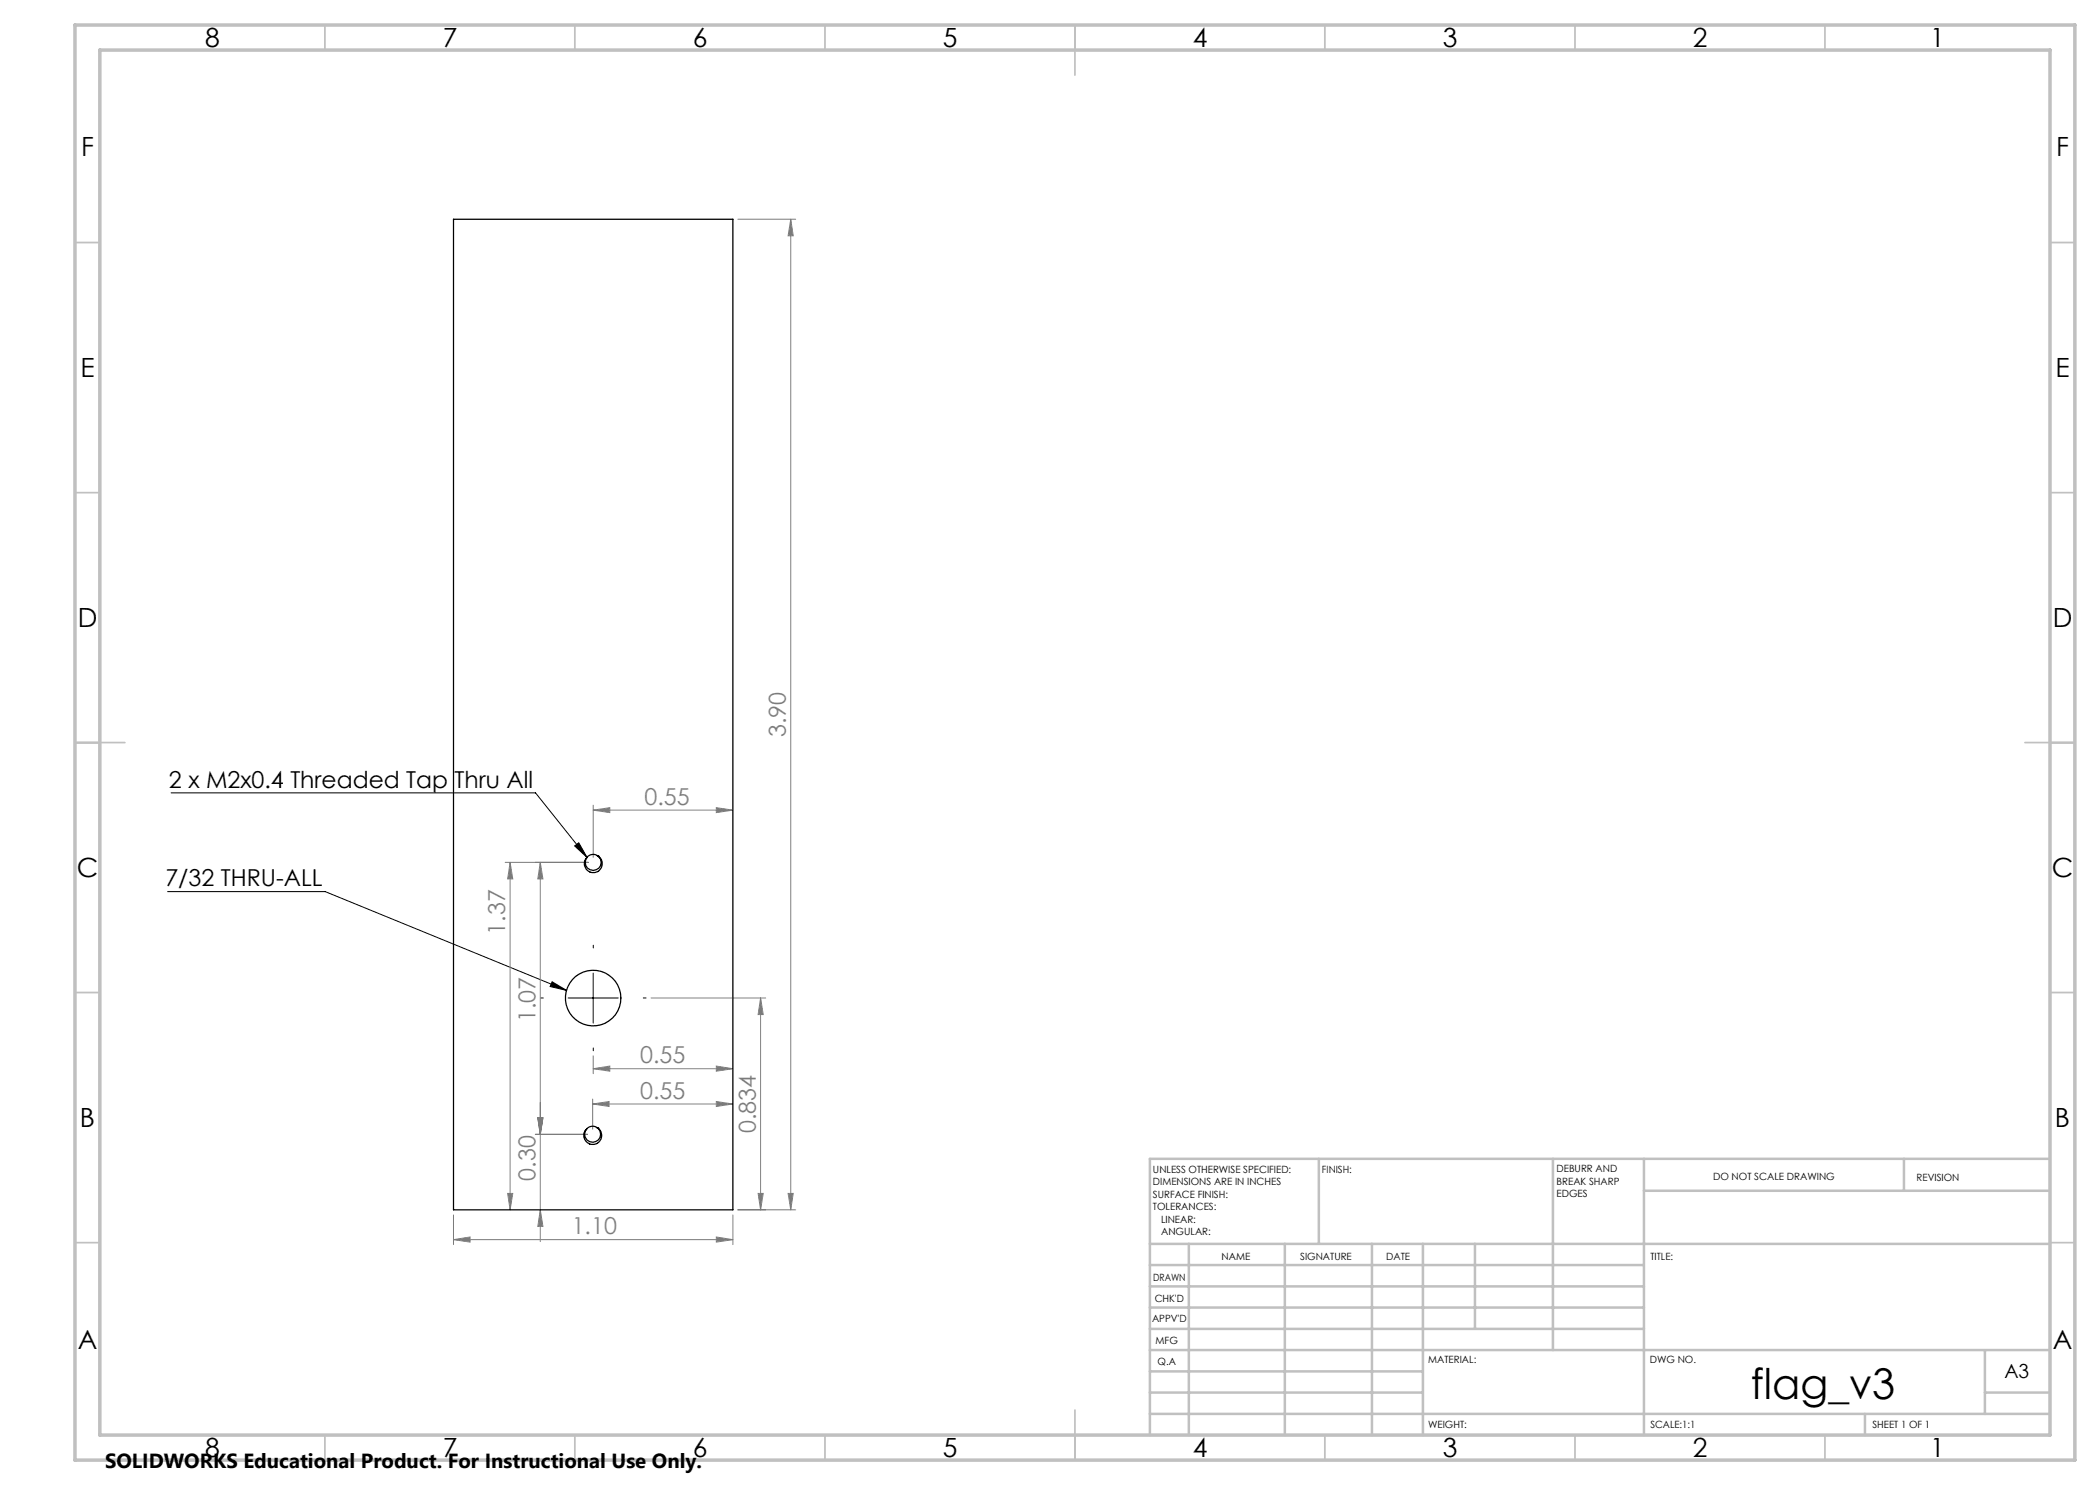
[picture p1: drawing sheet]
<svg xmlns="http://www.w3.org/2000/svg" width="420mm" height="297mm" viewBox="0 0 420 297" stroke-linecap="round" stroke-linejoin="round" font-family="sans-serif">
<path d="M34.2 158.6h72.9l10.3 12.9M33.5 178.3h31.6l48.2 19.8M114.9 169.2l.8-.6 1.7 2.9zM110.4 196.4l2.9 1.7-3.3-.8zM113.6 199.6h10M118.6 194.6v10" fill="none" stroke="#000" stroke-width=".2"/>
<g fill="none" stroke="#808080" stroke-width=".2">
<path d="M147.6 43.8h11.5M158.2 43.8l.4 3.4h-1zM158.2 43.8v198.2M101 172.5h16.7M102 172.5v69.5M102 172.5l.6 3.3h-1.1zM108.1 172.5v75.8M108.1 172.5l.5 3.3h-1zM118.6 162l3.4-.5v1zM118.6 161v10.5M118.6 162h28M143.3 161.5l3.3 .5-3.3 .5z"/>
<path d="M130.2 199.6h22.9M152.1 199.6v42.4M152.1 199.6l.5 3.3h-1zM118.5 219.8v6M118.6 213.7l3.4-.5v1zM118.6 211.2v3.5M118.6 213.7h28M143.3 213.2l3.3 .5-3.3 .5zM101.5 238.7h1.1l-.6 3.3zM107.1 226.9h10.4M107.6 223.6h1l-.5 3.3zM118.5 220.8l3.3-.5v1z"/>
<path d="M118.5 220.8h28.1M143.3 220.3l3.3 .5-3.3 .5zM151.6 238.7h1l-.5 3.3zM157.6 238.7h1l-.4 3.3zM90.7 247.9l3.3-.5v1zM90.7 243v5.9M90.7 247.9h55.9M108.1 242l.5 3.3h-1zM143.3 247.4l3.3 .5-3.3 .5zM146.6 243v5.9M147.6 242h11.5"/>
</g>
<path d="M108.7 199.6h-.6M118.7 189.6v-.6M128.7 199.6h.5M118.7 209.6v.6" fill="none" stroke="#000" stroke-width=".2" stroke-dasharray="15.2 1.3 1.3 1.3"/>
<g fill="none" stroke="#c0c0c0" stroke-width=".35">
<path d="M65 5v5M115 5v5M165 5v5M215 5v10M265 5v5M315 5v5M365 5v5M15 48.5h5M410 48.5h5M15 98.5h5M410 98.5h5M15 148.5h10"/>
<path d="M405 148.5h10M15 198.5h5M410 198.5h5M15 248.5h5M410 248.5h5M65 287v5M115 287v5M165 287v5M215 282v10M265 287v5M315 287v5M365 287v5"/>
</g>
<g fill="none" stroke="#c0c0c0" stroke-width=".5">
<path d="M263.8 231.8v17M310.6 231.8v38.2M328.8 231.8v55.2M328.8 238.2h81.2M380.8 231.8v6.4M410 231.8h-180v55.2M230 248.8h180M230 257.3h98.8M230 253h98.8M237.8 248.8v38.2M257 248.8v38.2M274.4 248.8v38.2"/>
<path d="M284.6 248.8v38.2M295 248.8v17M230 265.8h98.8M230 261.5h98.8M230 278.5h54.6M230 274.3h54.6M230 270h180M397 278.5h13M397 270v12.8M230 282.8h180M373 282.8v4.2"/>
</g>
<path d="M15 5h400v287h-400zM20 10h390v277h-390z" fill="none" stroke="#c0c0c0" stroke-width=".7"/>
<path d="M110.4 196.4l2.9 1.7-3.3-.8zM114.9 169.2l.8-.6 1.7 2.9z" fill="#000"/>
<g fill="#808080">
<path d="M143.3 247.4l3.3 .5-3.3 .5zM90.7 247.9l3.3-.5v1z"/>
<path d="M118.6 213.7l3.4-.5v1zM143.3 213.2l3.3 .5-3.3 .5zM118.5 220.8l3.3-.5v1zM143.3 220.3l3.3 .5-3.3 .5zM118.6 162l3.4-.5v1zM143.3 161.5l3.3 .5-3.3 .5z"/>
<path d="M158.2 43.8l.4 3.4h-1zM157.6 238.7h1l-.4 3.3zM152.1 199.6l.5 3.3h-1zM151.6 238.7h1l-.5 3.3zM107.6 223.6h1l-.5 3.3zM108.1 242l.5 3.3h-1zM102 172.5l.6 3.3h-1.1zM101.5 238.7h1.1l-.6 3.3zM108.1 172.5l.5 3.3h-1zM107.6 223.6h1l-.5 3.3z"/>
</g>
<g fill="none" stroke="#000" stroke-width=".25">
<path d="M90.7 43.8h55.9v198.2h-55.9zM119.4 171.1l.4 .2M119.7 171.3a1.58 1.58 0 0 1 .1 2.2 1.58 1.58 0 0 1-2.2 .2 1.58 1.58 0 0 1-.1-2.3M119.7 171.3h.1M119.3 225.5l.4 .2M119.6 225.6a1.58 1.58 0 0 1 .1 2.3 1.58 1.58 0 0 1-2.2 .1 1.58 1.58 0 0 1-.1-2.2M119.6 225.6h.1"/>
<circle cx="118.7" cy="172.8" r="1.79"/>
<circle cx="118.6" cy="199.6" r="5.6"/>
<circle cx="118.6" cy="227.1" r="1.79"/>
</g>
<text font-size="8.5" x="350.2" y="279.7">flag_v3</text>
<g font-size="5.3">
<text x="41" y="9.5">8</text>
<text x="88.5" y="9.5">7</text>
<text x="138.5" y="9.5">6</text>
<text x="188.5" y="9.5">5</text>
<text x="238.5" y="9.5">4</text>
<text x="288.5" y="9.5">3</text>
<text x="338.5" y="9.5">2</text>
<text x="386" y="9.5">1</text>
<text x="16.2" y="31.2">F</text>
<text x="411.2" y="31.2">F</text>
<text x="16.1" y="75.5">E</text>
<text x="411.1" y="75.5">E</text>
<text x="15.5" y="125.5">D</text>
<text x="410.5" y="125.5">D</text>
<text x="15.4" y="175.5">C</text>
<text x="410.4" y="175.5">C</text>
<text x="16" y="225.5">B</text>
<text x="411" y="225.5">B</text>
<text x="15.5" y="269.7">A</text>
<text x="410.5" y="269.7">A</text>
<text x="41" y="291.5">8</text>
<text x="88.5" y="291.5">7</text>
<text x="138.5" y="291.5">6</text>
<text x="188.5" y="291.5">5</text>
<text x="238.5" y="291.5">4</text>
<text x="288.5" y="291.5">3</text>
<text x="338.5" y="291.5">2</text>
<text x="386" y="291.5">1</text>
</g>
<g font-size="4.7" fill="#808080">
<text x="157.1" y="147.4" transform="rotate(-90 157.1 147.4)">3.90</text>
<text x="128.9" y="161">0.55</text>
<text x="101" y="186.9" transform="rotate(-90 101 186.9)">1.37</text>
<text x="107.1" y="204.4" transform="rotate(-90 107.1 204.4)">1.07</text>
<text x="128" y="212.7">0.55</text>
<text x="128" y="219.8">0.55</text>
<text x="151.1" y="226.6" transform="rotate(-90 151.1 226.6)">0.834</text>
<text x="107.1" y="236.1" transform="rotate(-90 107.1 236.1)">0.30</text>
<text x="114.3" y="246.9">1.10</text>
</g>
<g font-size="4.7">
<text x="33.8" y="157.5">2 x M2x0.4 Threaded Tap Thru All</text>
<text x="33.1" y="177.2">7/32 THRU-ALL</text>
</g>
<text font-size="4.1" x="21" y="293.7">SOLIDWORKS Educational Product. For Instructional Use Only.</text>
<text font-size="3.9" x="400.9" y="275.5">A3</text>
<g font-size="2">
<text x="230.6" y="234.6">UNLESS OTHERWISE SPECIFIED:</text>
<text x="230.6" y="237.1">DIMENSIONS ARE IN INCHES</text>
<text x="230.6" y="239.6">SURFACE FINISH:</text>
<text x="264.4" y="234.6">FINISH:</text>
<text x="311.3" y="234.5">DEBURR AND</text>
<text x="311.3" y="237">BREAK SHARP</text>
<text x="311.3" y="239.5">EDGES</text>
<text x="342.6" y="236">DO NOT SCALE DRAWING</text>
<text x="383.3" y="236.2">REVISION</text>
<text x="230.6" y="242.1">TOLERANCES:</text>
<text x="232.2" y="244.6">LINEAR:</text>
<text x="232.2" y="247.1">ANGULAR:</text>
<text x="244.3" y="252">NAME</text>
<text x="260" y="251.9">SIGNATURE</text>
<text x="277.2" y="251.9">DATE</text>
<text x="330.1" y="251.9">TITLE:</text>
<text x="230.6" y="256.1">DRAWN</text>
<text x="230.9" y="260.3">CHK'D</text>
<text x="230.4" y="264.4">APPV'D</text>
<text x="231.1" y="268.8">MFG</text>
<text x="231.5" y="273">Q.A</text>
<text x="285.6" y="272.5">MATERIAL:</text>
<text x="330" y="272.5">DWG NO.</text>
<text x="285.6" y="285.5">WEIGHT:</text>
<text x="330.1" y="285.6">SCALE:1:1</text>
<text x="374.5" y="285.6">SHEET 1 OF 1</text>
</g>
</svg>
